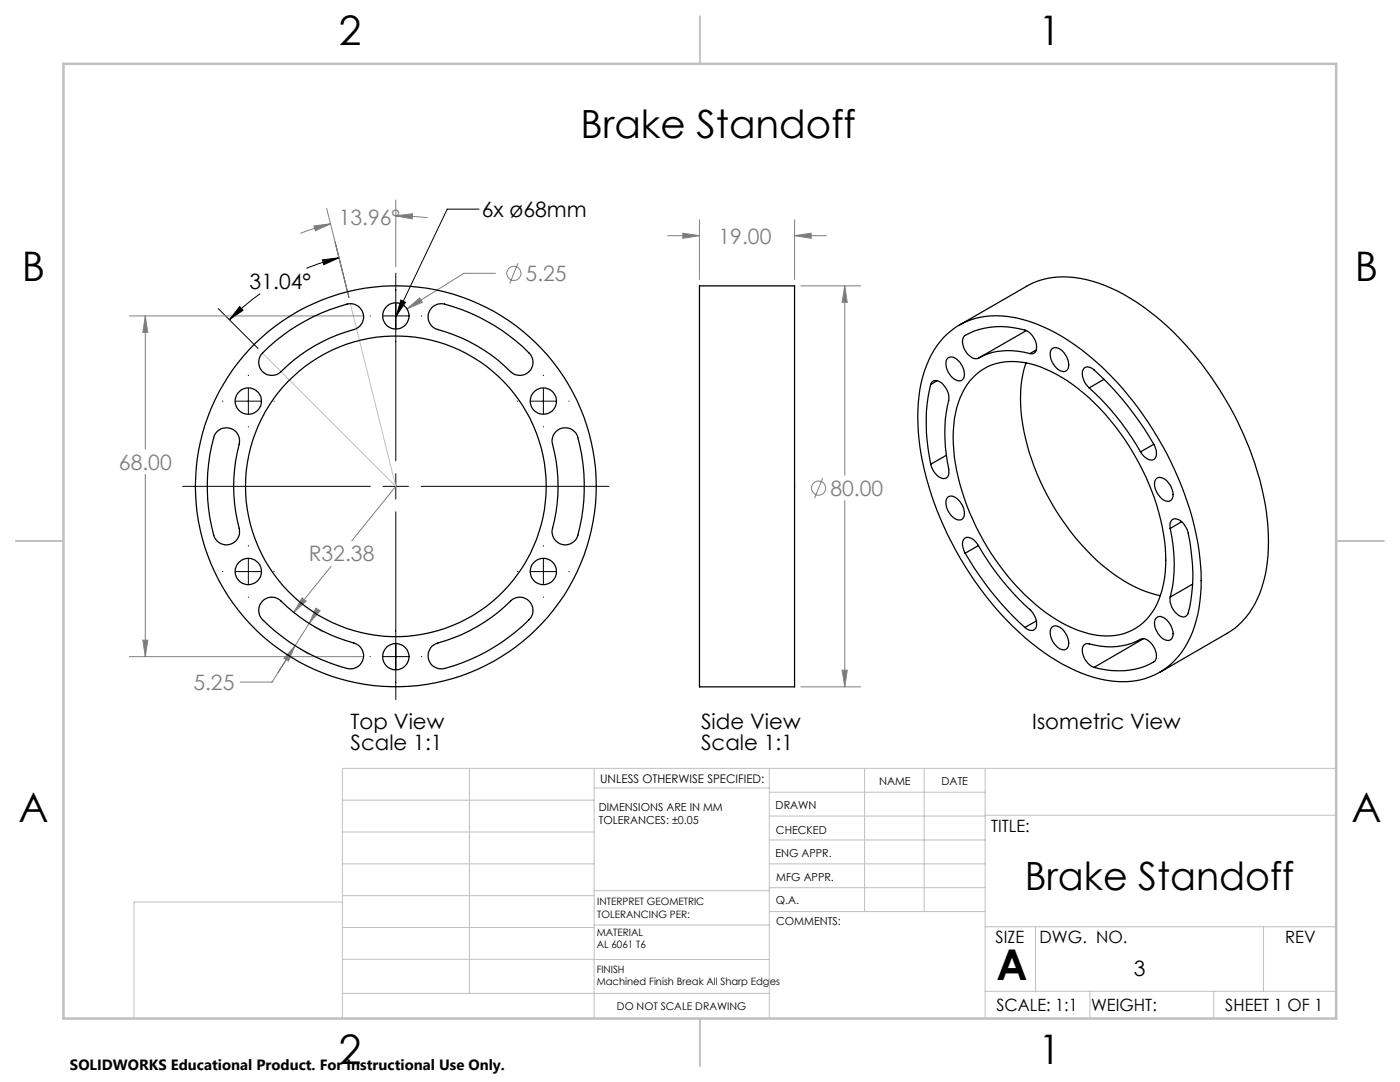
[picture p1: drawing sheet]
<svg xmlns="http://www.w3.org/2000/svg" width="279mm" height="216mm" viewBox="0 0 279 216" stroke-linecap="round" stroke-linejoin="round" font-family="sans-serif">
<g fill="none" stroke="#808080" stroke-width=".2">
<path d="M79 39.9v13.3M62.7 45.1l3.3-.4-3.1 1.3zM65.2 41.6l4.4 17.8M66 44.7l-3.1 .8-3 1.1M79 43.1l3.3-.4v1zM79 43.1l6.3 .3M98.9 54.5h-6.3l-11.4 7.1M103.4 52.5l-1.7 4.1M133.2 47h6.4M136.3 46.5l3.3 .5-3.3 .6zM139.6 43.9v11.9M158.6 47l3.3-.5v1.1z"/>
<path d="M158.6 43.9v11.9M158.6 47h6.3M159.8 57h12M168.6 57l.5 3.3h-1zM168.6 57v37.8M25.8 63h46.8M29 63v26.6M29 63l.5 3.3h-1zM81.2 61.6l2.5-2.2 .6 .9zM29 94.7v36.3M79 97l-8.8 10.9M164.2 95.4l-1.6 4"/>
<path d="M168.6 99.9v37.2M60.3 119.3l.8 .6-2.5 2.3zM66.1 113l-7.5 9.2M25.8 131h46.8M28.5 127.7h1l-.5 3.3zM58.9 128.8l-1.3 3.1-.9-.5zM60 129.5l1.6 1M61.7 124.4l-7.4 11.7h-6.4M62.8 125.1l1.6 1M63 121.4l.9 .5-2.2 2.5zM159.8 137.1h12M168.1 133.7h1l-.5 3.4z"/>
<circle cx="102.6" cy="54.5" r="1.41"/>
<circle cx="163.4" cy="97.4" r="1.42"/>
</g>
<g fill="none" stroke="#000" stroke-width=".2">
<path d="M51.9 58.6a49.7 49.7 0 0 0-6.1 5.2M64.3 51.9l3.4-.5-3.1 1.4zM66.9 48.3l2.7 11.1M67.7 51.4l-2.5 .7-4.1 1.5M79 54.5v37.5M80 59.9l.9 .4-1.8 2.8zM95.6 41.7h-6.3l-10.2 21.4M43.5 61.6l8 7.9M47.8 61.2l.7 .7-2.7 1.9zM49.6 74.9v.1M49.6 77.5v5.1M73.8 63h.1"/>
<path d="M76.4 63h5.1M84.1 63h.1M108.4 74.9v.1M108.4 77.5v5.1M36.4 97h37.5M44.4 80h.1M47 80h5.1M49.6 85.1v.1M54.6 80h.1M76.4 97h5.1M79 94.5v5.1M84.1 97h37.4"/>
<path d="M103.3 80h.1M105.9 80h5.1M108.4 85.1v.1M113.5 80h.1M44.4 114.1h.1M47 114.1h5.1M49.6 108.9v.1M49.6 111.5v5.1M49.6 119.1v.1M54.6 114.1h.1M79 102.1v37.5M103.3 114.1h.1"/>
<path d="M105.9 114.1h5.1M108.4 108.9v.1M108.4 111.5v5.1M108.4 119.1v.1M113.5 114.1h.1M73.8 131h.1M76.4 131h5.1M84.1 131h.1"/>
</g>
<g fill="none" stroke="#c0c0c0" stroke-width=".2">
<path d="M69.9 60.6l9.1 36.4-26.6-26.6M68.3 159.7h50.3M93.7 153.3v44.9M118.6 153.3v49.9M118.6 157.2h34.9M153.5 153.3v49.9M153.5 158.1h43.1M172.5 153.3v28.6M184.4 153.3v28.6M196.6 153.3v49.9M266.7 153.3h-198.4v49.9M68.3 178.7h50.3"/>
<path d="M68.3 172.4h50.3M68.3 166h50.3M68.3 180h-41.6v23.2M118.6 177.7h35M153.5 167.6h43.1M153.5 162.8h43.1M153.5 172.4h43.1M153.5 177.1h43.1M196.6 162.7h70.1M68.3 198.2h85.2M68.3 191.4l85.2 .1M68.3 185.1h50.3"/>
<path d="M118.6 184.6h35M153.6 181.9h43M196.6 197.8h70.1M196.6 184.9h70.1M206.7 184.9v12.9M217.5 197.8v5.4M242.2 197.8v5.4M252.2 184.9v12.9"/>
</g>
<path d="M139.7 3.2v9.5M3.1 107.9h9.6M266.7 107.9h9.5M139.7 203.2v9.6" fill="none" stroke="#c0c0c0" stroke-width=".25"/>
<path d="M12.7 12.7h254v190.5h-254z" fill="none" stroke="#c0c0c0" stroke-width=".5"/>
<g fill="#000">
<path d="M80 59.9l.9 .4-1.8 2.8z"/>
<path d="M64.3 51.9l3.4-.5-3.1 1.4zM47.8 61.2l.7 .7-2.7 1.9z"/>
</g>
<g fill="#808080">
<path d="M79 43.1l3.3-.4v1zM62.7 45.1l3.3-.4-3.1 1.3z"/>
<path d="M29 63l.5 3.3h-1zM28.5 127.7h1l-.5 3.3zM58.9 128.8l-1.3 3.1-.9-.5zM63 121.4l.9 .5-2.2 2.5zM81.2 61.6l3.1-1.3-.6-.9zM60.3 119.3l-1.7 2.9 2.5-2.3zM168.6 57l.5 3.3h-1zM168.1 133.7h1l-.5 3.4zM136.3 46.5l3.3 .5-3.3 .6zM158.6 47l3.3-.5v1.1z"/>
</g>
<g fill="none" stroke="#000" stroke-width=".25">
<path d="M139.6 57h19v80.1h-19zM52.4 70.4a37.3 37.3 0 0 1 17.3-9.8 2.63 2.63 0 0 1 2.8 2.2 2.63 2.63 0 0 1-1.9 3 33.1 33.1 0 0 0-14.9 8.6 2.61 2.61 0 0 1-3.5-.4 2.61 2.61 0 0 1 .2-3.6zM86.2 61.4a2.6 2.6 0 0 1 2.5-.7 37.7 37.7 0 0 1 17.2 10.1 2.64 2.64 0 0 1-.5 3.5 2.64 2.64 0 0 1-3.5-.1 32.9 32.9 0 0 0-14.9-8.6 2.62 2.62 0 0 1-.8-4.2zM185.7 76.7a1.16 1.16 0 0 1 2-.4 4 4 0 0 1 1.6 3.6 31.4 31.4 0 0 0 .1 14.1 1.18 1.18 0 0 1-.6 1.4 1.18 1.18 0 0 1-1.4-.3l-.9-.8-.8-1.7M185.7 76.7a35.5 35.5 0 0 0 0 15.9M187 76l-1.3 .7M188.4 67.2a14.7 14.7 0 0 1 13.8-3.9 35.9 35.9 0 0 1 17.3 9.5 65.8 65.8 0 0 1 19.8 37 32.2 32.2 0 0 1-1.8 17.4 14.6 14.6 0 0 1-16.8 8.5 35.1 35.1 0 0 1-16.1-8.4 65.3 65.3 0 0 1-21.2-39.6 29.7 29.7 0 0 1 2.5-16.9l1.1-1.9zM189.2 71.4a1.84 1.84 0 0 1 2.4 .9 2.89 2.89 0 0 1 .5 3.5 1.84 1.84 0 0 1-2.4-.9 2.89 2.89 0 0 1-.5-3.5zM191.5 64.9l13.4-7.8a16.3 16.3 0 0 1 13.2-1 41.5 41.5 0 0 1 18.3 12.5 65.7 65.7 0 0 1 16.3 33.5 31.8 31.8 0 0 1-1.8 17.4 15.1 15.1 0 0 1-6 6.9l-13.4 7.8M194.2 75.4a10.9 10.9 0 0 1 10.3-3 27.7 27.7 0 0 1 13.9 8 48.7 48.7 0 0 1 14.2 28.8 20.3 20.3 0 0 1-2.7 13 11 11 0 0 1-11.5 4.5 27.7 27.7 0 0 1-13.9-8.1 48.4 48.4 0 0 1-14.1-28.7 19.5 19.5 0 0 1 3.1-13.9zM204.8 72.4a28.2 28.2 0 0 0 .2 16.5 48.7 48.7 0 0 0 17.1 25.6 24.5 24.5 0 0 0 9.5 4.4M204.8 66l-9.5 5.5"/>
<path d="M205.5 70.6a1.13 1.13 0 0 0 1.4-1.5 3.8 3.8 0 0 0-2.4-3.2 15.1 15.1 0 0 0-12.1 1.2 3.2 3.2 0 0 0 1.1 3.9l.9 .5h.9M205.5 70.6a13.5 13.5 0 0 0-10.2 .9M206.8 69.8l-1.3 .8M210 69.5a2.05 2.05 0 0 1 2.6 1.3 2.7 2.7 0 0 1 .3 3.1 1.84 1.84 0 0 1-2.4-.8 2.89 2.89 0 0 1-.5-3.6zM217.4 77.4a3.6 3.6 0 0 1-1.2-3.7 1.29 1.29 0 0 1 2.1 .1 60.4 60.4 0 0 1 12 14.9M217.4 77.4a51.3 51.3 0 0 1 10.2 12.8M220.3 75.7l-2.9 1.7M43.3 86.1a2.64 2.64 0 0 1 3.2-.4 2.64 2.64 0 0 1 1.2 3 33.4 33.4 0 0 0 .1 17.2 2.63 2.63 0 0 1-2.2 2.8 2.63 2.63 0 0 1-2.9-1.9 37.4 37.4 0 0 1 .1-19.9zM110.9 86.1a2.61 2.61 0 0 1 4.4 1.2 37.3 37.3 0 0 1-.1 19.9 2.62 2.62 0 0 1-3.3 1.4 2.62 2.62 0 0 1-1.6-3.2 32.9 32.9 0 0 0-.1-17.2v-.5a2.64 2.64 0 0 1 .7-1.6zM188.9 90.8l-3.2 1.8M189.2 99.2a1.84 1.84 0 0 1 2.4 .8 2.89 2.89 0 0 1 .5 3.6 1.84 1.84 0 0 1-2.4-.9 2.89 2.89 0 0 1-.5-3.5zM230.3 88.7a2.43 2.43 0 0 1 0 3 2.33 2.33 0 0 1-2.7-1.5"/>
<path d="M230.3 88.7l-2.7 1.5M230.6 95.6a1.52 1.52 0 0 1 2.3 .4 3.4 3.4 0 0 1 1 3.7 1.48 1.48 0 0 1-2.3-.4 3.3 3.3 0 0 1-1-3.7zM52.4 119.9a2.57 2.57 0 0 1 3.7 0 33.6 33.6 0 0 0 14.9 8.6 2.62 2.62 0 0 1 1.4 3.3 2.62 2.62 0 0 1-3.1 1.6 37.3 37.3 0 0 1-17.2-10.1 2.65 2.65 0 0 1 .3-3.4zM192.6 110.4a60.6 60.6 0 0 0 11.9 14.8M195.3 108.9a56.6 56.6 0 0 0 10.8 13.4 2.9 2.9 0 0 1 .5 3.2 1.41 1.41 0 0 1-2.1-.3M195.3 108.9a2.6 2.6 0 0 0-2.4-1.7 1.64 1.64 0 0 0-.6 2.3l.3 .9M195.3 108.9l-2.7 1.5M233.5 105.4a1.29 1.29 0 0 1 .1-1.3 1.29 1.29 0 0 1 1.3-.5 3.6 3.6 0 0 1 2.2 2.8 33.4 33.4 0 0 1-.1 16.2 1.28 1.28 0 0 1-2.1-.1 3.8 3.8 0 0 1-1.4-3.4M233.5 105.4a29.2 29.2 0 0 1 0 13.7M235.8 104.1l-2.3 1.3M238 116.6l-4.5 2.5M86.2 129a6.2 6.2 0 0 1 2.8-1.2 33.2 33.2 0 0 0 13.2-8.2 2.63 2.63 0 0 1 3.5 .5 2.63 2.63 0 0 1-.1 3.5 37 37 0 0 1-17.3 9.9 2.65 2.65 0 0 1-2.6-1.6 2.65 2.65 0 0 1 .5-2.9z"/>
<path d="M206.8 123.9l-2.3 1.3M210 125.1a2.05 2.05 0 0 1 2.6 1.2 2.7 2.7 0 0 1 .3 3.2 1.84 1.84 0 0 1-2.4-.9 2.89 2.89 0 0 1-.5-3.5zM216.3 128.7a1.03 1.03 0 0 1 1.1-.2 13.7 13.7 0 0 0 10.5-1 3 3 0 0 1 2.7 2.4 1.79 1.79 0 0 1-1.3 2.7 15.6 15.6 0 0 1-11.6 .3 3.6 3.6 0 0 1-1.5-4zM228.2 127.4l-9.9 5.8M230.6 123.4a1.46 1.46 0 0 1 2.3 .4 3.4 3.4 0 0 1 1 3.6 1.48 1.48 0 0 1-2.3-.3 3.3 3.3 0 0 1-1-3.7z"/>
<circle cx="79" cy="63" r="2.63"/>
<circle cx="49.5" cy="80" r="2.63"/>
<circle cx="79" cy="97" r="40"/>
<circle cx="79" cy="97.1" r="30"/>
<circle cx="108.4" cy="80" r="2.62"/>
<circle cx="49.5" cy="114" r="2.63"/>
<circle cx="108.4" cy="114" r="2.62"/>
<circle cx="79" cy="131" r="2.63"/>
</g>
<text font-size="8.5" x="198.9" y="195.5">A</text>
<g font-size="8.1">
<text x="67.6" y="8.9">2</text>
<text x="207.3" y="8.9">1</text>
<text x="4.4" y="56.2">B</text>
<text x="270.4" y="56.2">B</text>
<text x="3.7" y="164.1">A</text>
<text x="269.7" y="164.1">A</text>
<text x="67.6" y="212.4">2</text>
<text x="207.3" y="212.4">1</text>
</g>
<g font-size="7.8">
<text x="115.8" y="27.5">Brake Standoff</text>
<text x="204.5" y="177.5">Brake Standoff</text>
</g>
<g font-size="4.2" fill="#808080">
<text x="67.6" y="44.9">13.96°</text>
<text x="143.4" y="48.6">19.00</text>
<text x="104.9" y="56.1">5.25</text>
<text x="23.7" y="93.7">68.00</text>
<text x="165.7" y="98.9">80.00</text>
<text x="61.6" y="112">R32.38</text>
<text x="38.6" y="137.7">5.25</text>
</g>
<g font-size="4.2">
<text x="96.1" y="43.3">6x ø68mm</text>
<text x="49.8" y="57.7">31.04°</text>
<text x="70" y="145.4">Top View</text>
<text x="70" y="149.6">Scale 1:1</text>
<text x="139.9" y="145.4">Side View</text>
<text x="139.9" y="149.6">Scale 1:1</text>
<text x="206" y="145.4">Isometric View</text>
<text x="226.3" y="194.7">3</text>
</g>
<g font-size="3.4">
<text x="197.8" y="166">TITLE:</text>
<text x="198.7" y="188.1">SIZE</text>
<text x="207.5" y="188.1">DWG. NO.</text>
<text x="256.5" y="188.2">REV</text>
<text x="198.8" y="201.7">SCALE: 1:1</text>
<text x="217.7" y="201.8">WEIGHT:</text>
<text x="244.5" y="201.7">SHEET 1 OF 1</text>
</g>
<text font-size="3" x="14" y="213.5">SOLIDWORKS Educational Product. For Instructional Use Only.</text>
<text font-size="2.4" x="119.8" y="156.2">UNLESS OTHERWISE SPECIFIED:</text>
<g font-size="2.2">
<text x="119.5" y="161.8">DIMENSIONS ARE IN MM</text>
<text x="154.8" y="161.4">DRAWN</text>
<text x="175.4" y="156.6">NAME</text>
<text x="187.9" y="156.7">DATE</text>
<text x="119.5" y="164.4">TOLERANCES: ±0.05</text>
<text x="154.9" y="166.3">CHECKED</text>
<text x="154.8" y="171">ENG APPR.</text>
<text x="154.9" y="175.7">MFG APPR.</text>
<text x="154.9" y="180.4">Q.A.</text>
<text x="154.9" y="184.6">COMMENTS:</text>
</g>
<text font-size="2.1" x="123.1" y="201.6">DO NOT SCALE DRAWING</text>
<g font-size="2">
<text x="119.2" y="180.6">INTERPRET GEOMETRIC</text>
<text x="119.2" y="183.1">TOLERANCING PER:</text>
<text x="119.1" y="186.7">MATERIAL</text>
<text x="119.1" y="189.2">AL 6061 T6</text>
<text x="119.1" y="194.1">FINISH</text>
<text x="119.1" y="196.6">Machined Finish Break All Sharp Edges</text>
</g>
</svg>
